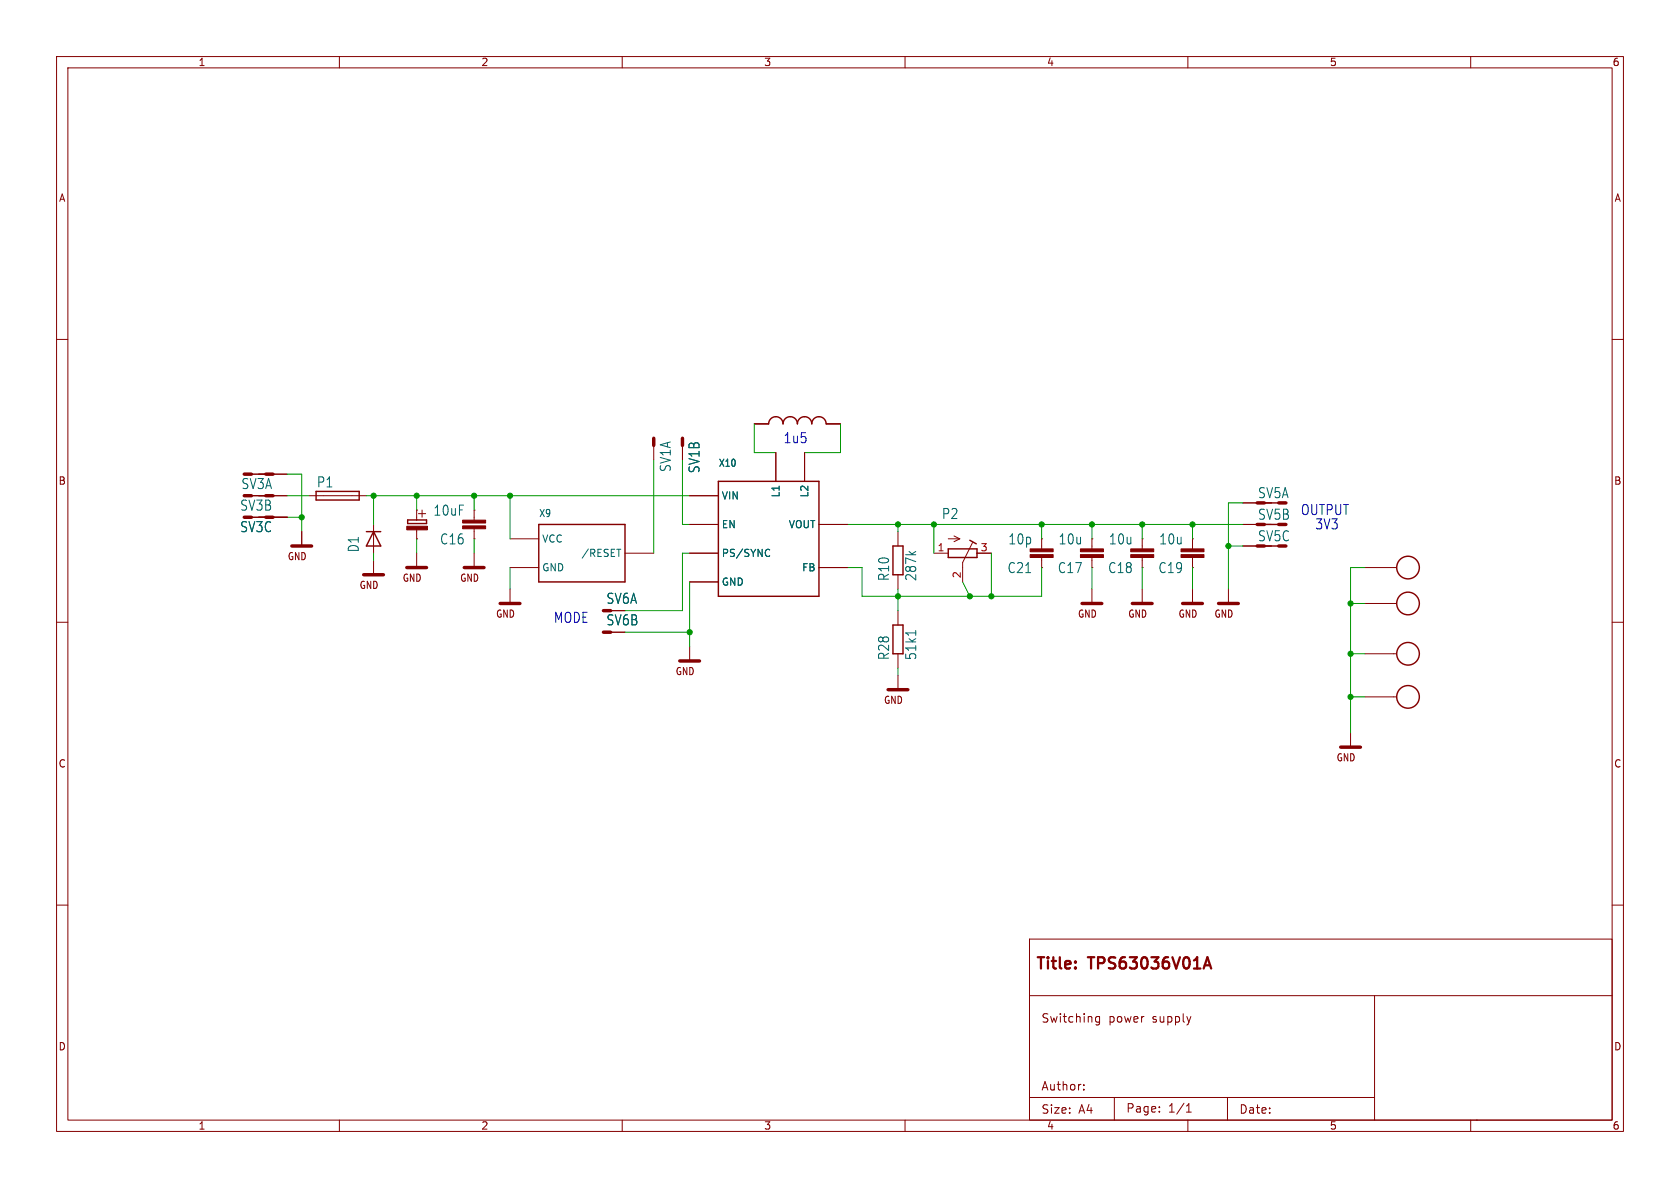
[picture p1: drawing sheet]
<svg xmlns="http://www.w3.org/2000/svg" width="297mm" height="210mm" viewBox="0 0 297 210" stroke-linecap="round" stroke-linejoin="round" font-family="sans-serif">
<g fill="none" stroke="#840000" stroke-width=".18">
<path d="M10 10h277v190h-277zM12 12h273v186h-273zM60 10v2M110 10v2M160 10v2M210 10v2M260 10v2M10 60h2M285 60h2M115.6 78.7v2.6M120.6 78.7v2.6M133.3 74.9h2.6"/>
<path d="M146 74.9h2.6M45.7 87.6h5.1M45.7 83.8h5.1M45.7 91.4h5.1M53.3 94v2.5M54.6 87.6h10.2M66 92.7v5.1M66 99.1v2.5M73.7 90.2h.1M73.7 95.3h.1M73.7 90.2v1.7M73.7 93.5v1.8"/>
<path d="M73.7 97.8v2.5M74 90.8h1.3M74.6 90.2v1.2M83.8 95.3h.1M83.8 90.2h.1M83.8 90.2v1.7M83.8 93.5v1.8M83.8 97.8v2.5M90.2 95.3h5M110.5 97.8h5.1M121.9 92.7h5.1M121.9 87.6h5.1"/>
<path d="M121.9 97.8h5.1M137.2 80v5.1M142.2 80v5.1M144.8 92.7h5.1M158.7 94v2.5M165.1 97.8h2.5M167.6 95.3h2.1M168.7 94.7l1 .6M169.7 95.3l-1 .5M171.9 95.9l-1.7 3.5v3.5M172.7 97.8h2.6M184.1 95.3h.1"/>
<path d="M184.1 95.3v1.7M184.1 98.6v1.7M193 95.3h.1M193 95.3v1.7M193 98.6v1.7M201.9 95.3h.1M201.9 95.3v1.7M201.9 98.6v1.7M210.8 95.3h.1M210.8 95.3v1.7M210.8 98.6v1.7M219.7 88.9h5.1"/>
<path d="M219.7 92.7h5.1M219.7 96.5h5.1M10 110h2M90.2 100.3h5M90.2 104.1v2.6M107.9 108h2.6M107.9 111.8h2.6M121.9 102.9h5.1M121.9 114.3v2.5M144.8 100.3h5.1M158.7 101.6v2.5M158.7 108v2.5"/>
<path d="M158.7 115.6v2.5M158.7 119.4v2.5M184.1 100.3h.1M193 100.3h.1M193 104.1v2.6M201.9 100.3h.1M201.9 104.1v2.6M210.8 100.3h.1M210.8 104.1v2.6M217.2 104.1v2.6M241.3 100.3h5.6M241.3 115.6h5.6"/>
<path d="M241.3 106.7h5.6M285 110h2M238.8 129.5v2.6M241.3 123.2h5.6M10 160h2M285 160h2M182 166h103v32h-103zM182 176h103M194.4 179.7v1.2l-.3 .3-.4-.1M194.4 179.8l-.4-.1-.3 .3v.4l.1 .2h.6M210.5 179.7l-.3 1M243 176v22"/>
<path d="M60 198v2M110 198v2M160 198v2M182 194h61M191.6 192.6v.1M191.6 191.8v.1M197 194v4M205 196.5v.1M205 195.7v.1M209.7 196.6h.9M209.7 195.5l.5-.4v1.5M210 198v2"/>
<path d="M217 194v4M260 198v2M261 198h.1"/>
</g>
<path d="M213 170.6h.9M213.5 169.2l.6 2" fill="none" stroke="#840000" stroke-width=".4"/>
<g fill="none" stroke="#840000" stroke-width=".25">
<path d="M135.9 74.9a1.27 1.27 0 0 1 1.3-1.2 1.27 1.27 0 0 1 1.2 1.2 1.27 1.27 0 0 1 1.3-1.2 1.27 1.27 0 0 1 1.3 1.2 1.27 1.27 0 0 1 1.2-1.2 1.27 1.27 0 0 1 1.3 1.2 1.27 1.27 0 0 1 1.3-1.2 1.27 1.27 0 0 1 1.2 1.2M43.2 87.6h5.1M43.2 83.8h5.1M43.2 91.4h5.1M55.9 86.9h7.6v1.5h-7.6zM64.8 94h2.5M66 94l1.3 2.5h-2.5zM72.1 91.9h3.3v.7h-3.3zM95.2 92.7h15.3v10.2h-15.3zM127 85.1h17.8v20.3h-17.8zM157.9 96.5h1.7v5.1h-1.7zM167.6 97h5.1v1.6h-5.1z"/>
<path d="M171.4 95.5l1.2 .6M222.2 96.5h5.1M222.2 88.9h5.1M222.2 92.7h5.1M157.9 110.5h1.7v5.1h-1.7z"/>
<circle cx="248.9" cy="100.3" r="2"/>
<circle cx="248.9" cy="106.7" r="2"/>
<circle cx="248.9" cy="115.6" r="2"/>
<circle cx="248.9" cy="123.2" r="2"/>
</g>
<g fill="none" stroke="#840000" stroke-width=".61">
<path d="M115.6 77.5v1.2M120.6 77.5v1.2M43.2 87.6h1.2M43.2 83.8h1.2M43.2 91.4h1.2M47 87.6h1.3M47 83.8h1.3M47 91.4h1.3M51.6 96.5h3.5M64.3 101.6h3.5M71.9 100.3h3.5M82.1 100.3h3.5"/>
<path d="M88.4 106.7h3.5M106.7 108h1.2M106.7 111.8h1.2M120.2 116.8h3.5M191.3 106.7h3.5M200.2 106.7h3.5M209.1 106.7h3.5M215.4 106.7h3.5M157 121.9h3.5M237 132.1h3.5"/>
</g>
<g fill="#840000" stroke="#840000" stroke-width=".18">
<path d="M191 97h4.1v.5h-4.1z"/>
<path d="M191 98h4.1v.6h-4.1z"/>
<path d="M81.8 91.9h4.1v.6h-4.1z"/>
<path d="M81.8 93h4.1v.5h-4.1z"/>
<path d="M182.1 97h4.1v.5h-4.1z"/>
<path d="M182.1 98h4.1v.6h-4.1z"/>
<path d="M208.8 97h4.1v.5h-4.1z"/>
<path d="M208.8 98h4.1v.6h-4.1z"/>
<path d="M71.9 93h3.7v.7h-3.7z"/>
<path d="M199.9 97h4.1v.5h-4.1z"/>
<path d="M199.9 98h4.1v.6h-4.1z"/>
</g>
<path d="M109 97.1h.8M135.7 97.1l.4 .1M136.1 98.2l-.4 .2M161.9 111.5v.8" fill="none" stroke="#006464" stroke-width=".18"/>
<g fill="none" stroke="#009600" stroke-width=".18">
<path d="M133.3 74.9v5.1h3.9M148.6 74.9v5.1h-6.4M50.8 87.6h3.8M50.8 91.4h2.5M50.8 83.8h2.5v10.2M64.8 87.6h57.1M66 87.6v5.1M66 97.8v1.3M73.7 87.6v2.6M73.7 95.3v2.5M83.8 87.6v2.6M83.8 95.3v2.5"/>
<path d="M90.2 87.6v7.7M115.6 81.3v16.5M120.6 81.3v11.4h1.3M121.9 97.8h-1.3v10.2h-10.1M149.9 92.7h69.8M158.7 92.7v1.3M165.1 92.7v5.1M175.3 97.8v7.6M184.1 92.7v2.6M193 92.7v2.6M201.9 92.7v2.6M210.8 92.7v2.6"/>
<path d="M217.2 96.5h2.5M219.7 88.9h-2.5v15.2M90.2 100.3v3.8M110.5 111.8h11.4M121.9 102.9v11.4M149.9 100.3h2.5v5.1h31.7v-5.1M158.7 104.1v3.9M158.7 118.1v1.3M170.2 102.9l1.2 2.5M193 100.3v3.8M201.9 100.3v3.8M210.8 100.3v3.8"/>
<path d="M238.8 115.6h2.5M238.8 106.7h2.5M241.3 100.3h-2.5v29.2M238.8 123.2h2.5"/>
</g>
<g fill="#009600" stroke="#009600" stroke-width=".18">
<circle cx="217.2" cy="96.5" r=".46"/>
<circle cx="238.8" cy="115.6" r=".46"/>
<circle cx="238.8" cy="123.2" r=".46"/>
<circle cx="210.8" cy="92.7" r=".46"/>
<circle cx="238.8" cy="106.7" r=".46"/>
<circle cx="201.9" cy="92.7" r=".46"/>
<circle cx="83.8" cy="87.6" r=".46"/>
<circle cx="73.7" cy="87.6" r=".46"/>
<circle cx="66" cy="87.6" r=".46"/>
<circle cx="53.3" cy="91.4" r=".46"/>
<circle cx="184.1" cy="92.7" r=".46"/>
<circle cx="193" cy="92.7" r=".46"/>
<circle cx="158.7" cy="105.4" r=".46"/>
<circle cx="175.3" cy="105.4" r=".46"/>
<circle cx="158.7" cy="92.7" r=".46"/>
<circle cx="165.1" cy="92.7" r=".46"/>
<circle cx="171.4" cy="105.4" r=".46"/>
<circle cx="121.9" cy="111.8" r=".46"/>
<circle cx="90.2" cy="87.6" r=".46"/>
</g>
<g font-size="2.8" fill="#840000">
<text x="183" y="171.9">Title:</text>
<text x="192.7" y="171.9">TPS63036V01A</text>
</g>
<g font-size="2.5" fill="#006464">
<text x="118.8" y="83.5" transform="rotate(-90 118.8 83.5)">SV1A</text>
<text x="123.9" y="83.7" transform="rotate(-90 123.9 83.7)">SV1B</text>
<text x="42.6" y="86.7">SV3A</text>
<text x="55.9" y="86.4">P1</text>
<text x="222.3" y="88.3">SV5A</text>
<text x="42.4" y="90.5">SV3B</text>
<text x="42.4" y="94.3">SV3C</text>
<text x="76.5" y="91.4">10uF</text>
<text x="166.4" y="92">P2</text>
<text x="222.3" y="92.1">SV5B</text>
<text x="222.3" y="95.9">SV5C</text>
<text x="63.6" y="97.7" transform="rotate(-90 63.6 97.7)">D1</text>
<text x="77.7" y="96.5">C16</text>
<text x="178" y="101.5">C21</text>
<text x="178.2" y="96.5">10p</text>
<text x="186.9" y="101.5">C17</text>
<text x="187.1" y="96.5">10u</text>
<text x="195.8" y="101.5">C18</text>
<text x="196" y="96.5">10u</text>
<text x="204.7" y="101.5">C19</text>
<text x="204.8" y="96.5">10u</text>
<text x="107.1" y="107">SV6A</text>
<text x="157.4" y="102.8" transform="rotate(-90 157.4 102.8)">R10</text>
<text x="162.2" y="102.8" transform="rotate(-90 162.2 102.8)">287k</text>
<text x="107.1" y="110.8">SV6B</text>
<text x="157.4" y="116.8" transform="rotate(-90 157.4 116.8)">R28</text>
<text x="162.2" y="116.8" transform="rotate(-90 162.2 116.8)">51k1</text>
</g>
<g font-size="2.5" fill="#0000c2">
<text x="138.4" y="78.5">1u5</text>
<text x="229.9" y="91.2">OUTPUT</text>
<text x="232.4" y="93.7">3V3</text>
<text x="97.8" y="110.2">MODE</text>
</g>
<g font-size="2.1" fill="#840000">
<text x="184" y="181">Switching</text>
<text x="195.9" y="181">power</text>
<text x="203.7" y="181">supply</text>
<text x="184" y="193">Author:</text>
<text x="184" y="197.1">Size:</text>
<text x="190.7" y="197.1">A4</text>
<text x="199" y="196.9">Page:</text>
<text x="206.5" y="196.9">1/1</text>
<text x="219" y="197.1">Date:</text>
</g>
<g font-size="1.8" fill="#840000">
<text x="35" y="11.9">1</text>
<text x="85" y="11.9">2</text>
<text x="135" y="11.9">3</text>
<text x="185" y="11.9">4</text>
<text x="235" y="11.9">5</text>
<text x="285" y="11.9">6</text>
<text x="10.3" y="35.9">A</text>
<text x="285.3" y="35.9">A</text>
<text x="10.3" y="85.9">B</text>
<text x="285.3" y="85.9">B</text>
<text x="50.8" y="99.2">GND</text>
<text x="63.5" y="104.3">GND</text>
<text x="71.1" y="103">GND</text>
<text x="81.3" y="103">GND</text>
<text x="87.6" y="109.4">GND</text>
<text x="190.5" y="109.4">GND</text>
<text x="199.4" y="109.4">GND</text>
<text x="208.3" y="109.4">GND</text>
<text x="214.6" y="109.4">GND</text>
<text x="119.4" y="119.5">GND</text>
<text x="156.2" y="124.6">GND</text>
<text x="10.3" y="135.9">C</text>
<text x="236.2" y="134.8">GND</text>
<text x="285.3" y="135.9">C</text>
<text x="10.3" y="185.9">D</text>
<text x="285.3" y="185.9">D</text>
<text x="35" y="199.9">1</text>
<text x="85" y="199.9">2</text>
<text x="135" y="199.9">3</text>
<text x="185" y="199.9">4</text>
<text x="235" y="199.9">5</text>
<text x="285" y="199.9">6</text>
</g>
<g font-size="1.8" fill="#006464">
<text x="127" y="82.7">X10</text>
<text x="127.5" y="88.5">VIN</text>
<text x="138" y="88" transform="rotate(-90 138 88)">L1</text>
<text x="143.1" y="88" transform="rotate(-90 143.1 88)">L2</text>
<text x="95.2" y="91.6">X9</text>
<text x="127.5" y="93.6">EN</text>
<text x="139.4" y="93.6">VOUT</text>
<text x="95.8" y="101.2">GND</text>
<text x="95.8" y="96.1">VCC</text>
<text x="102.7" y="98.7">/RESET</text>
<text x="127.5" y="98.7">PS/SYNC</text>
<text x="141.7" y="101.2">FB</text>
<text x="127.5" y="103.7">GND</text>
</g>
<g font-size="1.8" fill="#a90000">
<text x="165.7" y="97.5">1</text>
<text x="173.3" y="97.5">3</text>
<text x="169.9" y="102.3" transform="rotate(-90 169.9 102.3)">2</text>
</g>
</svg>
